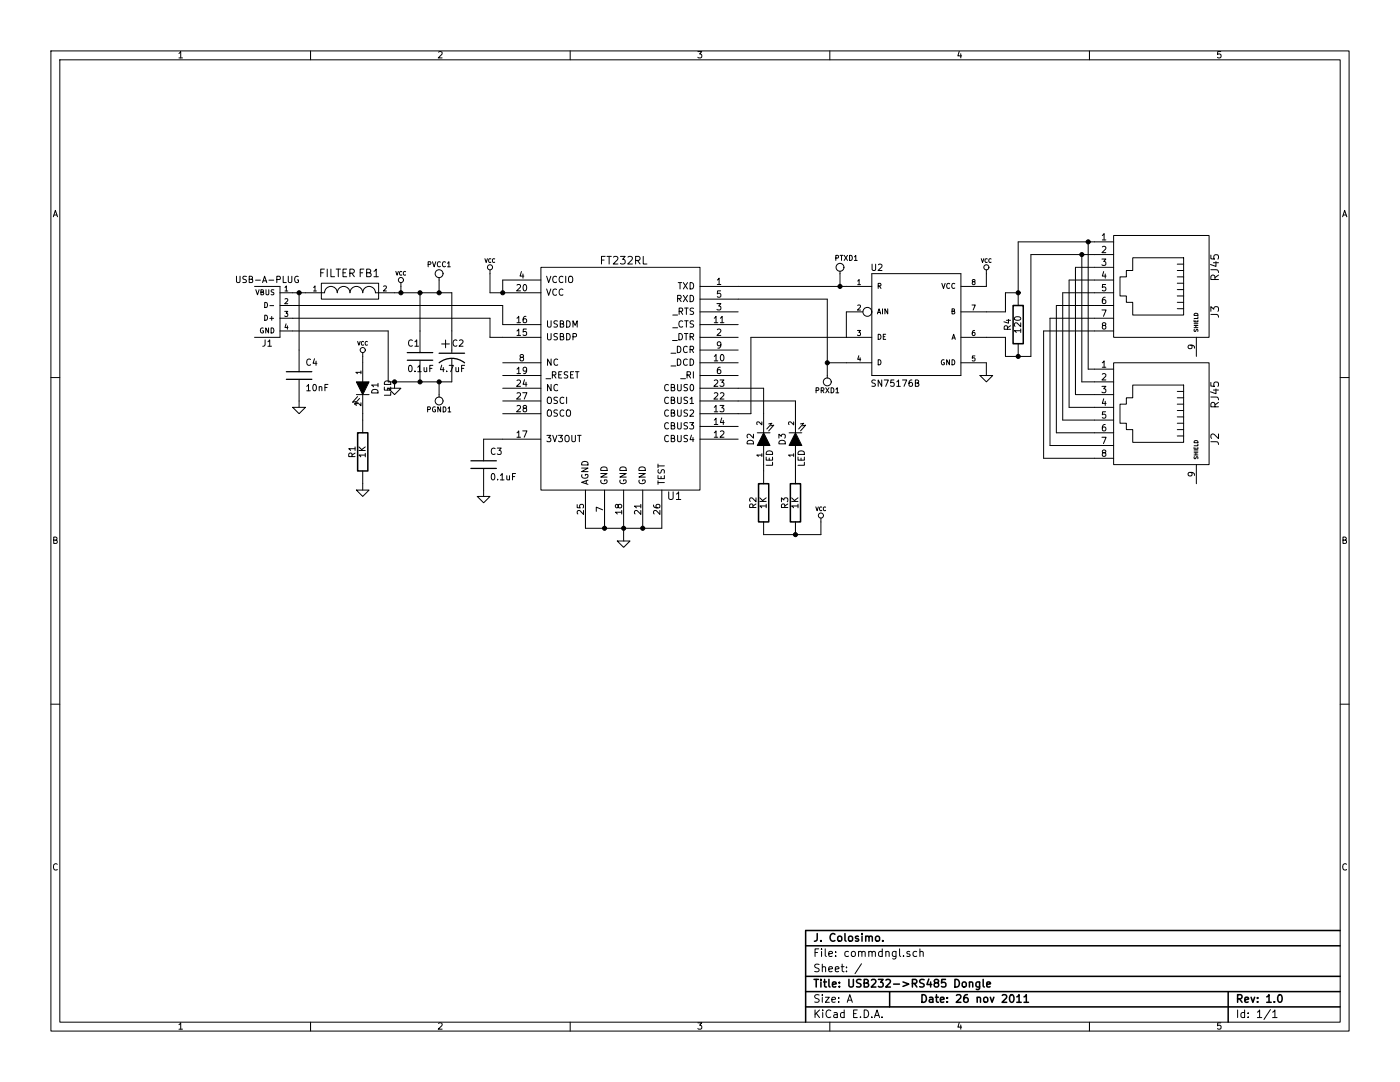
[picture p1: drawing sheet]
EESchema Schematic File Version 2  date Fri 25 Nov 2011 09:07:40 PM EST
LIBS:power
LIBS:device
LIBS:transistors
LIBS:conn
LIBS:linear
LIBS:regul
LIBS:74xx
LIBS:cmos4000
LIBS:adc-dac
LIBS:memory
LIBS:xilinx
LIBS:special
LIBS:microcontrollers
LIBS:dsp
LIBS:microchip
LIBS:analog_switches
LIBS:motorola
LIBS:texas
LIBS:intel
LIBS:audio
LIBS:interface
LIBS:digital-audio
LIBS:philips
LIBS:display
LIBS:cypress
LIBS:siliconi
LIBS:opto
LIBS:atmel
LIBS:contrib
LIBS:valves
LIBS:atmel2
LIBS:monomeArduino
LIBS:sn75176b
LIBS:SparkFun
LIBS:usb-a-plug
LIBS:commdngl-cache
EELAYER 25  0
EELAYER END
$Descr A 11000 8500
encoding utf-8
Sheet 1 1
Title "USB232->RS485 Dongle"
Date "26 nov 2011"
Rev "1.0"
Comp "J. Colosimo."
Comment1 ""
Comment2 ""
Comment3 ""
Comment4 ""
$EndDescr
Wire Wire Line
	6650 2450 6650 2650
Wire Wire Line
	2350 3150 2350 3200
Wire Wire Line
	3100 2300 3550 2300
Wire Wire Line
	2300 2600 3050 2600
Wire Wire Line
	3050 3000 3050 2600
Wire Wire Line
	2850 3800 2850 3850
Connection ~ 3450 2300
Connection ~ 3450 3000
Wire Wire Line
	3950 2650 3850 2650
Wire Wire Line
	2300 2400 3950 2400
Wire Wire Line
	8600 3500 8250 3500
Wire Wire Line
	8250 3500 8250 2500
Wire Wire Line
	8250 2500 8600 2500
Wire Wire Line
	8600 3300 8350 3300
Wire Wire Line
	8350 3300 8350 2300
Wire Wire Line
	8350 2300 8600 2300
Wire Wire Line
	8600 3100 8450 3100
Wire Wire Line
	8450 3100 8450 2100
Wire Wire Line
	8450 2100 8600 2100
Connection ~ 8550 1900
Wire Wire Line
	8600 2900 8550 2900
Wire Wire Line
	8550 2900 8550 1900
Wire Wire Line
	8600 1900 8000 1900
Wire Wire Line
	8000 1900 8000 2300
Wire Wire Line
	7750 2250 7750 2150
Wire Wire Line
	8000 2300 7900 2300
Wire Wire Line
	7900 2300 7900 2450
Wire Wire Line
	7900 2450 7750 2450
Wire Wire Line
	6650 2850 6500 2850
Wire Wire Line
	6500 2850 6500 2350
Wire Wire Line
	4900 4150 4900 4250
Connection ~ 4900 4150
Wire Wire Line
	3800 3850 3800 3900
Connection ~ 3300 3000
Wire Wire Line
	3550 3000 3050 3000
Connection ~ 3100 3000
Wire Wire Line
	3100 3000 3100 3050
Connection ~ 3150 2300
Wire Wire Line
	6450 4200 6450 4100
Wire Wire Line
	6000 4200 6450 4200
Wire Wire Line
	6000 3650 6000 3700
Wire Wire Line
	5800 3150 6250 3150
Wire Wire Line
	3850 2150 3850 2300
Wire Wire Line
	3850 2300 3950 2300
Wire Wire Line
	5800 3050 6000 3050
Wire Wire Line
	6000 3050 6000 3250
Wire Wire Line
	6250 3150 6250 3250
Wire Wire Line
	6250 3650 6250 3700
Wire Wire Line
	3150 2300 3150 2250
Wire Wire Line
	3950 2400 3950 2550
Wire Wire Line
	3300 2300 3300 2600
Wire Wire Line
	3550 2300 3550 2600
Connection ~ 3300 2300
Wire Wire Line
	3950 3450 3800 3450
Connection ~ 4750 4150
Wire Wire Line
	5200 4150 4600 4150
Connection ~ 5050 4150
Wire Wire Line
	6650 2250 5800 2250
Wire Wire Line
	3950 2300 3950 2200
Connection ~ 3950 2300
Wire Wire Line
	7750 2650 7900 2650
Wire Wire Line
	7900 2800 7900 2650
Wire Wire Line
	7750 2850 7750 2950
Wire Wire Line
	7900 2800 8100 2800
Wire Wire Line
	8100 2000 8100 2800
Wire Wire Line
	8600 2000 8100 2000
Connection ~ 8000 2800
Wire Wire Line
	8500 2000 8500 3000
Wire Wire Line
	8500 3000 8600 3000
Connection ~ 8500 2000
Wire Wire Line
	8600 2200 8400 2200
Wire Wire Line
	8400 2200 8400 3200
Wire Wire Line
	8400 3200 8600 3200
Wire Wire Line
	8600 2400 8300 2400
Wire Wire Line
	8300 2400 8300 3400
Wire Wire Line
	8300 3400 8600 3400
Wire Wire Line
	8600 3600 8200 3600
Wire Wire Line
	8200 3600 8200 2600
Wire Wire Line
	8200 2600 8600 2600
Wire Wire Line
	2300 2500 3850 2500
Wire Wire Line
	3850 2500 3850 2650
Wire Wire Line
	2850 2800 2850 2850
Wire Wire Line
	2850 3250 2850 3300
Wire Wire Line
	6500 2350 5800 2350
Connection ~ 8000 2300
Connection ~ 6500 2850
Connection ~ 6600 2250
Connection ~ 6250 4200
Wire Wire Line
	2300 2300 2400 2300
Wire Wire Line
	2350 2300 2350 2750
Connection ~ 2350 2300
Wire Wire Line
	5800 3250 5900 3250
Wire Wire Line
	5900 3250 5900 2650
Wire Wire Line
	5900 2650 6650 2650
$Comp
L GND #PWR01
U 1 1
P 2350 3200
F 0 "#PWR01" H 2350 3200 30  0001 C CNN
F 1 "GND" H 2350 3130 30  0001 C CNN
	1    2350 3200
	1    0    0    -1  
$EndComp
$Comp
L C C4
U 1 1
P 2350 2950
F 0 "C4" H 2400 3050 50  0000 L CNN
F 1 "10nF" H 2400 2850 50  0000 L CNN
F 2 "SM0603" H 2350 2950 60  0001 C CNN
F 4 "C1608X7R1H103K" H 2350 2950 60  0001 C CNN "Part"
F 5 "445-1311-1-ND" H 2350 2950 60  0001 C CNN "DigikeyPart"
	1    2350 2950
	1    0    0    -1  
$EndComp
$Comp
L USB-A-PLUG J1
U 1 1
P 2200 2300
F 0 "J1" H 2300 2700 50  0000 C CNN
F 1 "USB-A-PLUG" H 2300 2200 50  0000 C CNN
F 2 "USB-A-PLUG" H 2300 2100 50  0001 C CNN
F 4 "48037-0001" H 2200 2300 60  0001 C CNN "Part"
F 5 "WM17117-ND" H 2200 2300 60  0001 C CNN "DigikeyPart"
	1    2200 2300
	-1   0    0    1   
$EndComp
$Comp
L FILTER FB1
U 1 1
P 2750 2300
F 0 "FB1" H 2900 2450 60  0000 C CNN
F 1 "FILTER" H 2650 2450 60  0000 C CNN
F 2 "SM0603" H 2750 2300 60  0001 C CNN
F 4 "MMZ1608S400A" H 2750 2300 60  0001 C CNN "Part"
F 5 "445-2183-1-ND" H 2750 2300 60  0001 C CNN "DigikeyPart"
	1    2750 2300
	1    0    0    -1  
$EndComp
$Comp
L CONN_1 PTXD1
U 1 1
P 6600 2100
F 0 "PTXD1" V 6650 2050 40  0000 L CNN
F 1 "CONN_1" H 6600 2155 30  0001 C CNN
F 2 "SIL-1" H 6600 2100 60  0001 C CNN
F 4 "N/A" H 6600 2100 60  0001 C CNN "Part"
F 5 "N/A" H 6600 2100 60  0001 C CNN "DigikeyPart"
	1    6600 2100
	0    -1   -1   0   
$EndComp
$Comp
L CONN_1 PRXD1
U 1 1
P 6500 3000
F 0 "PRXD1" V 6550 3000 40  0000 L CNN
F 1 "CONN_1" H 6500 3055 30  0001 C CNN
F 2 "SIL-1" V 6590 2960 60  0001 C CNN
F 4 "N/A" H 6500 3000 60  0001 C CNN "Part"
F 5 "N/A" H 6500 3000 60  0001 C CNN "DigikeyPart"
	1    6500 3000
	0    1    1    0   
$EndComp
$Comp
L LED D1
U 1 1
P 2850 3050
F 0 "D1" H 2850 3150 50  0000 C CNN
F 1 "LED" H 2850 3250 50  0000 C CNN
F 2 "SM1206" H 2800 3200 60  0001 C CNN
F 4 "APT3216SRCPRV" H 2850 3050 60  0001 C CNN "Part"
F 5 "754-1142-1-ND" H 2850 3050 60  0001 C CNN "DigikeyPart"
	1    2850 3050
	0    1    1    0   
$EndComp
$Comp
L GND #PWR02
U 1 1
P 2850 3850
F 0 "#PWR02" H 2850 3850 30  0001 C CNN
F 1 "GND" H 2850 3780 30  0001 C CNN
	1    2850 3850
	1    0    0    -1  
$EndComp
$Comp
L VCC #PWR03
U 1 1
P 2850 2800
F 0 "#PWR03" H 2850 2900 30  0001 C CNN
F 1 "VCC" H 2850 2900 30  0000 C CNN
	1    2850 2800
	1    0    0    -1  
$EndComp
$Comp
L R R1
U 1 1
P 2850 3550
F 0 "R1" V 2930 3550 50  0000 C CNN
F 1 "1K" V 2850 3550 50  0000 C CNN
F 2 "SM0805" V 2980 3500 60  0001 C CNN
F 4 "RMCF0805JT1K00" H 2850 3550 60  0001 C CNN "Part"
F 5 "RMCF0805JT1K00CT-ND" H 2850 3550 60  0001 C CNN "DigikeyPart"
	1    2850 3550
	-1   0    0    1   
$EndComp
$Comp
L CONN_1 PGND1
U 1 1
P 3450 3150
F 0 "PGND1" V 3500 3150 40  0000 L CNN
F 1 "CONN_1" H 3450 3205 30  0001 C CNN
F 2 "SIL-1" V 3540 3110 60  0001 C CNN
F 4 "N/A" H 3450 3150 60  0001 C CNN "Part"
F 5 "N/A" H 3450 3150 60  0001 C CNN "DigikeyPart"
	1    3450 3150
	0    1    1    0   
$EndComp
$Comp
L CONN_1 PVCC1
U 1 1
P 3450 2150
F 0 "PVCC1" V 3500 2150 40  0000 L CNN
F 1 "CONN_1" H 3450 2205 30  0001 C CNN
F 2 "SIL-1" V 3540 2110 60  0001 C CNN
F 4 "N/A" H 3450 2150 60  0001 C CNN "Part"
F 5 "N/A" H 3450 2150 60  0001 C CNN "DigikeyPart"
	1    3450 2150
	0    -1   -1   0   
$EndComp
$Comp
L RJ45 J2
U 1 1
P 9050 3250
F 0 "J2" H 9250 3750 60  0000 C CNN
F 1 "RJ45" H 8900 3750 60  0000 C CNN
F 2 "RJ45_8" H 9310 3810 60  0001 C CNN
	1    9050 3250
	0    1    1    0   
$EndComp
$Comp
L RJ45 J3
U 1 1
P 9050 2250
F 0 "J3" H 9250 2750 60  0000 C CNN
F 1 "RJ45" H 8900 2750 60  0000 C CNN
F 2 "RJ45_8" H 9310 2810 60  0001 C CNN
F 4 "95501-2882" H 9050 2250 60  0001 C CNN "Part"
F 5 "WM5572-ND" H 9050 2250 60  0001 C CNN "DigikeyPart"
	1    9050 2250
	0    1    1    0   
$EndComp
$Comp
L GND #PWR04
U 1 1
P 7750 2950
F 0 "#PWR04" H 7750 2950 30  0001 C CNN
F 1 "GND" H 7750 2880 30  0001 C CNN
	1    7750 2950
	1    0    0    -1  
$EndComp
$Comp
L VCC #PWR05
U 1 1
P 7750 2150
F 0 "#PWR05" H 7750 2250 30  0001 C CNN
F 1 "VCC" H 7750 2250 30  0000 C CNN
	1    7750 2150
	1    0    0    -1  
$EndComp
$Comp
L R R4
U 1 1
P 8000 2550
F 0 "R4" V 8080 2550 50  0000 C CNN
F 1 "120" V 8000 2550 50  0000 C CNN
F 2 "SM0805" V 8130 2500 60  0001 C CNN
F 4 "RMCF0805JT120R" H 8000 2550 60  0001 C CNN "Part"
F 5 "RMCF0805JT120RCT-ND" H 8000 2550 60  0001 C CNN "DigikeyPart"
	1    8000 2550
	-1   0    0    1   
$EndComp
$Comp
L GND #PWR06
U 1 1
P 4900 4250
F 0 "#PWR06" H 4900 4250 30  0001 C CNN
F 1 "GND" H 4900 4180 30  0001 C CNN
	1    4900 4250
	1    0    0    -1  
$EndComp
$Comp
L GND #PWR07
U 1 1
P 3800 3900
F 0 "#PWR07" H 3800 3900 30  0001 C CNN
F 1 "GND" H 3800 3830 30  0001 C CNN
	1    3800 3900
	1    0    0    -1  
$EndComp
$Comp
L GND #PWR08
U 1 1
P 3100 3050
F 0 "#PWR08" H 3100 3050 30  0001 C CNN
F 1 "GND" H 3100 2980 30  0001 C CNN
	1    3100 3050
	1    0    0    -1  
$EndComp
$Comp
L VCC #PWR09
U 1 1
P 3850 2150
F 0 "#PWR09" H 3850 2250 30  0001 C CNN
F 1 "VCC" H 3850 2250 30  0000 C CNN
	1    3850 2150
	1    0    0    -1  
$EndComp
$Comp
L VCC #PWR010
U 1 1
P 3150 2250
F 0 "#PWR010" H 3150 2350 30  0001 C CNN
F 1 "VCC" H 3150 2350 30  0000 C CNN
	1    3150 2250
	1    0    0    -1  
$EndComp
$Comp
L VCC #PWR011
U 1 1
P 6450 4100
F 0 "#PWR011" H 6450 4200 30  0001 C CNN
F 1 "VCC" H 6450 4200 30  0000 C CNN
	1    6450 4100
	1    0    0    -1  
$EndComp
$Comp
L LED D3
U 1 1
P 6250 3450
F 0 "D3" H 6250 3550 50  0000 C CNN
F 1 "LED" H 6100 3400 50  0000 C CNN
F 2 "LED-1206" H 6200 3600 60  0001 C CNN
F 4 "APT3216SGC" H 6250 3450 60  0001 C CNN "Part"
F 5 "754-1141-1-ND" H 6250 3450 60  0001 C CNN "DigikeyPart"
	1    6250 3450
	0    -1   -1   0   
$EndComp
$Comp
L LED D2
U 1 1
P 6000 3450
F 0 "D2" H 6000 3550 50  0000 C CNN
F 1 "LED" H 5850 3400 50  0000 C CNN
F 2 "LED-1206" H 5950 3600 60  0001 C CNN
F 4 "APT3216SGC" H 6000 3450 60  0001 C CNN "Part"
F 5 "754-1141-1-ND" H 6000 3450 60  0001 C CNN "DigikeyPart"
	1    6000 3450
	0    -1   -1   0   
$EndComp
$Comp
L R R3
U 1 1
P 6250 3950
F 0 "R3" V 6330 3950 50  0000 C CNN
F 1 "1K" V 6250 3950 50  0000 C CNN
F 2 "SM0805" V 6380 3900 60  0001 C CNN
F 4 "RMCF0805JT1K00" H 6250 3950 60  0001 C CNN "Part"
F 5 "RMCF0805JT1K00CT-ND" H 6250 3950 60  0001 C CNN "DigikeyPart"
	1    6250 3950
	-1   0    0    1   
$EndComp
$Comp
L R R2
U 1 1
P 6000 3950
F 0 "R2" V 6080 3950 50  0000 C CNN
F 1 "1K" V 6000 3950 50  0000 C CNN
F 2 "SM0805" V 6130 3900 60  0001 C CNN
F 4 "RMCF0805JT1K00" H 6000 3950 60  0001 C CNN "Part"
F 5 "RMCF0805JT1K00CT-ND" H 6000 3950 60  0001 C CNN "DigikeyPart"
	1    6000 3950
	-1   0    0    1   
$EndComp
$Comp
L CP1 C2
U 1 1
P 3550 2800
F 0 "C2" H 3550 2900 50  0000 L CNN
F 1 "4.7uF" H 3450 2700 50  0000 L CNN
F 2 "SM0805" H 3500 2950 60  0001 C CNN
F 4 "F921A475MPA" H 3550 2800 60  0001 C CNN "Part"
F 5 "493-2333-1-ND" H 3550 2800 60  0001 C CNN "DigikeyPart"
	1    3550 2800
	1    0    0    -1  
$EndComp
$Comp
L C C3
U 1 1
P 3800 3650
F 0 "C3" H 3850 3750 50  0000 L CNN
F 1 "0.1uF" H 3850 3550 50  0000 L CNN
F 2 "SM0805" H 3900 3800 60  0001 C CNN
F 4 "CC0805ZRY5V9BB104" H 3800 3650 60  0001 C CNN "Part"
F 5 "311-1361-1-ND" H 3800 3650 60  0001 C CNN "DigikeyPart"
	1    3800 3650
	1    0    0    -1  
$EndComp
$Comp
L C C1
U 1 1
P 3300 2800
F 0 "C1" H 3200 2900 50  0000 L CNN
F 1 "0.1uF" H 3200 2700 50  0000 L CNN
F 2 "SM0805" H 3150 2950 60  0001 C CNN
F 4 "CC0805ZRY5V9BB104" H 3300 2800 60  0001 C CNN "Part"
F 5 "311-1361-1-ND" H 3300 2800 60  0001 C CNN "DigikeyPart"
	1    3300 2800
	1    0    0    -1  
$EndComp
$Comp
L SN75176B U2
U 1 1
P 7550 2650
F 0 "U2" H 6840 3170 50  0000 L BNN
F 1 "SN75176B" H 6840 2260 50  0000 L BNN
F 2 "SOIC8" H 7200 2750 50  0001 C CNN
F 4 "SN75176BPSR" H 7550 2650 60  0001 C CNN "Part"
F 5 "296-27995-1-ND" H 7550 2650 60  0001 C CNN "DigikeyPart"
	1    7550 2650
	1    0    0    -1  
$EndComp
$Comp
L FT232RL U1
U 1 1
P 4900 2950
F 0 "U1" H 5300 2000 60  0000 C CNN
F 1 "FT232RL" H 4900 3850 60  0000 C CNN
F 2 "SSOP28" H 5360 1940 60  0001 C CNN
F 4 "FT232RL-REEL" H 4900 2950 60  0001 C CNN "Part"
F 5 "768-1007-1-ND" H 4900 2950 60  0001 C CNN "DigikeyPart"
	1    4900 2950
	1    0    0    -1  
$EndComp
$EndSCHEMATC
